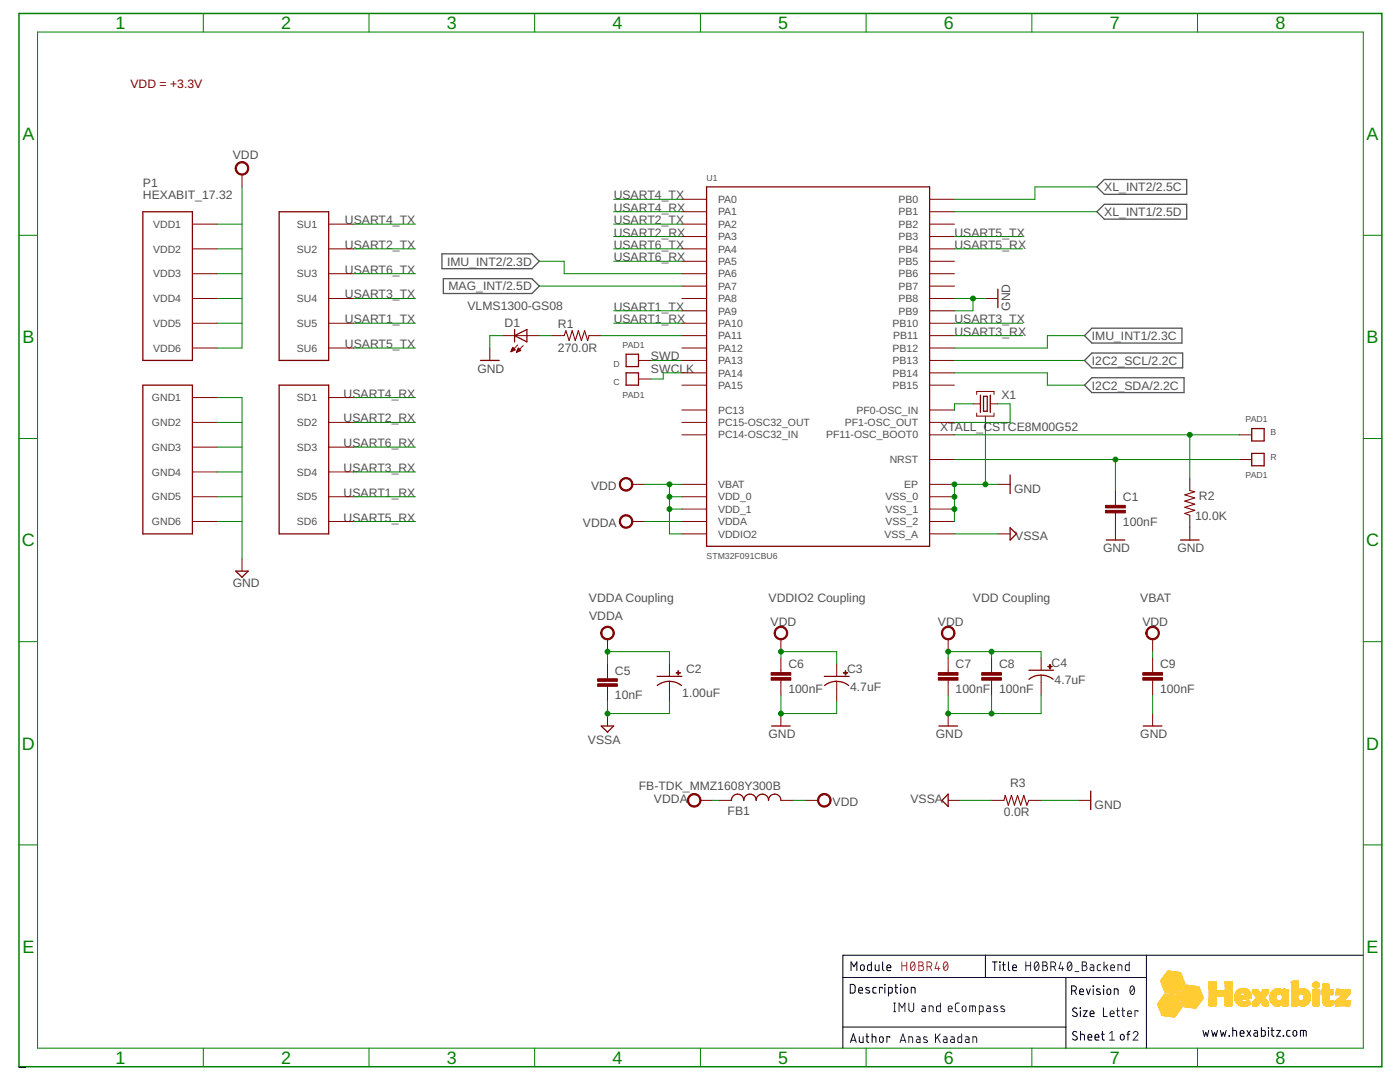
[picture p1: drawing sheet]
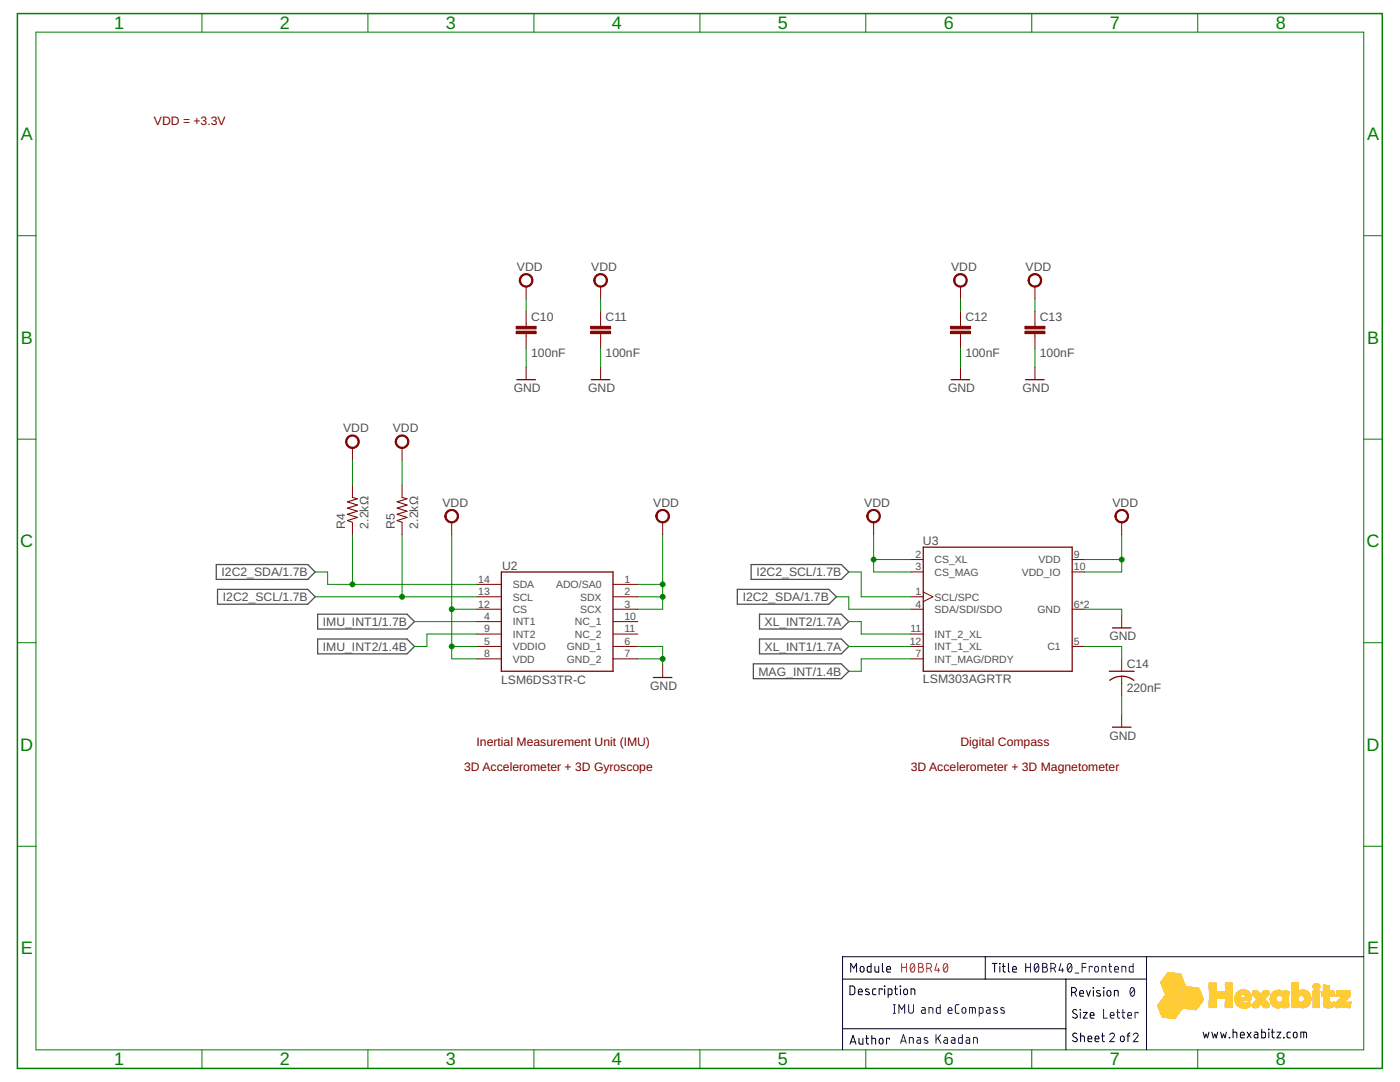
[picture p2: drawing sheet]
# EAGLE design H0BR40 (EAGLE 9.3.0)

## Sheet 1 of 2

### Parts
B  PAD1  [PAD1]
C  PAD1  [PAD1]
C1  100nF  C-0603  [C-0603]
C2  1.00uF  C-0805-POL  [C-0805-POL]
C3  4.7uF  C-0805-POL  [C-0805-POL]
C4  4.7uF  C-0805-POL  [C-0805-POL]
C5  10nF  C-0603  [C-0603]
C6  100nF  C-0603  [C-0603]
C7  100nF  C-0603  [C-0603]
C8  100nF  C-0603  [C-0603]
C9  100nF  C-0603  [C-0603]
D  PAD1  [PAD1]
D1  VLMS1300-GS08  [VLMS1300-GS08]
FB1  FB-TDK_MMZ1608Y300B  [FB-TDK_MMZ1608Y300B]
P1  HEXABIT_17.32  [HEXABIT_17.32]
R  PAD1  [PAD1]
R1  270.0R  R-0603  [R-0603]
R2  10.0K  R-0603  [R-0603]
R3  0.0R  R-0603  [R-0603]
U1  STM32F091CBU6  [STM32F091CBU6]
X1  XTALL_CSTCE8M00G52  [XTALL_CSTCE8M00G52]

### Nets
B1: B.P$1 B.P$2 R2.2 U1.P$44(PF11-OSC_BOOT0)
GND: C1.2 C3.2(-) C4.2(-) C6.2 C7.2 C8.2 C9.2 D1.C P1.PAD_PD7(GND1) P1.PAD_PD8(GND2) P1.PAD_PD9(GND3) P1.PAD_PD10(GND4) P1.PAD_PD11(GND5) P1.PAD_PD12(GND6) R2.1 R3.1 U1.EP U1.P$23(VSS_0) U1.P$35(VSS_1) U1.P$45(PB8) U1.P$46(PB9) U1.P$47(VSS_2) X1.P$2 ; also sheet 2
I2C2_SCL: U1.P$26(PB13) ; also sheet 2
I2C2_SDA: U1.P$27(PB14) ; also sheet 2
IMU_INT1: U1.P$25(PB12) ; also sheet 2
IMU_INT2: U1.P$16(PA6) ; also sheet 2
MAG_INT: U1.P$17(PA7) ; also sheet 2
N$3: R1.2 U1.P$32(PA11)
N$4: D1.A R1.1
N$5: U1.P$5(PF0-OSC_IN) X1.P$1
N$6: U1.P$6(PF1-OSC_OUT) X1.P$3
R1: C1.1 R.P$1 R.P$2 U1.P$7(NRST)
SWCLK: C.P$1 C.P$2 U1.P$37(PA14)
SWD: D.P$1 D.P$2 U1.P$34(PA13)
USART1_RX: P1.PAD_PD5(SD5) U1.P$31(PA10)
USART1_TX: P1.PAD_PU5(SU5) U1.P$30(PA9)
USART2_RX: P1.PAD_PD2(SD2) U1.P$13(PA3)
USART2_TX: P1.PAD_PU2(SU2) U1.P$12(PA2)
USART3_RX: P1.PAD_PD4(SD4) U1.P$22(PB11)
USART3_TX: P1.PAD_PU4(SU4) U1.P$21(PB10)
USART4_RX: P1.PAD_PD1(SD1) U1.P$11(PA1)
USART4_TX: P1.PAD_PU1(SU1) U1.P$10(PA0)
USART5_RX: P1.PAD_PD6(SD6) U1.P$40(PB4)
USART5_TX: P1.PAD_PU6(SU6) U1.P$39(PB3)
USART6_RX: P1.PAD_PD3(SD3) U1.P$15(PA5)
USART6_TX: P1.PAD_PU3(SU3) U1.P$14(PA4)
VDD: C3.1(+) C4.1(+) C6.1 C7.1 C8.1 C9.1 FB1.2 P1.PAD_PU7(VDD1) P1.PAD_PU8(VDD2) P1.PAD_PU9(VDD3) P1.PAD_PU10(VDD4) P1.PAD_PU11(VDD5) P1.PAD_PU12(VDD6) U1.P$1(VBAT) U1.P$24(VDD_0) U1.P$36(VDDIO2) U1.P$48(VDD_1) ; also sheet 2
VDDA: C2.1(+) C5.1 FB1.1 U1.P$9(VDDA)
VSSA: C2.2(-) C5.2 R3.2 U1.P$8(VSS_A)
XL_INT1: U1.P$19(PB1) ; also sheet 2
XL_INT2: U1.P$18(PB0) ; also sheet 2
Unconnected: U1.P$2(PC13) U1.P$3(PC14-OSC32_IN) U1.P$4(PC15-OSC32_OUT) U1.P$20(PB2) U1.P$28(PB15) U1.P$29(PA8) U1.P$33(PA12) U1.P$38(PA15) U1.P$41(PB5) U1.P$42(PB6) U1.P$43(PB7)

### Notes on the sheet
- VDD = +3.3V
- VDDA Coupling | VDDIO2 Coupling | VDD Coupling | VBAT
- Module | H0BR40 | Title | H0BR40_Backend
- Description | Revision | 0
- IMU and eCompass
- Size | Letter
- www.hexabitz.com
- Author | Anas Kaadan | Sheet   of | 1 | 2
- C:/Users/Admin/Desktop/logodraft.bmp

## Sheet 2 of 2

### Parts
C10  100nF  C-0603  [C-0603]
C11  100nF  C-0603  [C-0603]
C12  100nF  C-0603  [C-0603]
C13  100nF  C-0603  [C-0603]
C14  220nF  C-0805  [C-0805]
R4  2.2kΩ  R-0603  [R-0603]
R5  2.2kΩ  R-0603  [R-0603]
U2  LSM6DS3TR-C  [LGA-14(2.5X3X0.86)]
U3  LSM303AGRTR  [LGA12R50P_200X200X100]

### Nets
GND: C10.2 C11.2 C12.2 C13.2 C14.2 U2.6(GND_1) U2.7(GND_2) U3.6(GND) U3.8(GND) ; also sheet 1
I2C2_SCL: R5.1 U2.13(SCL) U3.1(SCL/SPC) ; also sheet 1
I2C2_SDA: R4.1 U2.14(SDA) U3.4(SDA/SDI/SDO) ; also sheet 1
IMU_INT1: U2.4(INT1) ; also sheet 1
IMU_INT2: U2.9(INT2) ; also sheet 1
MAG_INT: U3.7(INT_MAG/DRDY) ; also sheet 1
N$1: C14.1 U3.5(C1)
VDD: C10.1 C11.1 C12.1 C13.1 R4.2 R5.2 U2.1(ADO/SA0) U2.2(SDX) U2.3(SCX) U2.5(VDDIO) U2.8(VDD) U2.12(CS) U3.2(CS_XL) U3.3(CS_MAG) U3.9(VDD) U3.10(VDD_IO) ; also sheet 1
XL_INT1: U3.12(INT_1_XL) ; also sheet 1
XL_INT2: U3.11(INT_2_XL) ; also sheet 1
Unconnected: U2.10(NC_1) U2.11(NC_2)

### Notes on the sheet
- VDD = +3.3V
- Inertial Measurement Unit (IMU) | Digital Compass
- 3D Accelerometer + 3D Gyroscope | 3D Accelerometer + 3D Magnetometer
- Module | H0BR40 | Title | H0BR40_Frontend
- Description | Revision | 0
- IMU and eCompass
- Size | Letter
- www.hexabitz.com
- Author | Anas Kaadan | Sheet   of | 2 | 2
